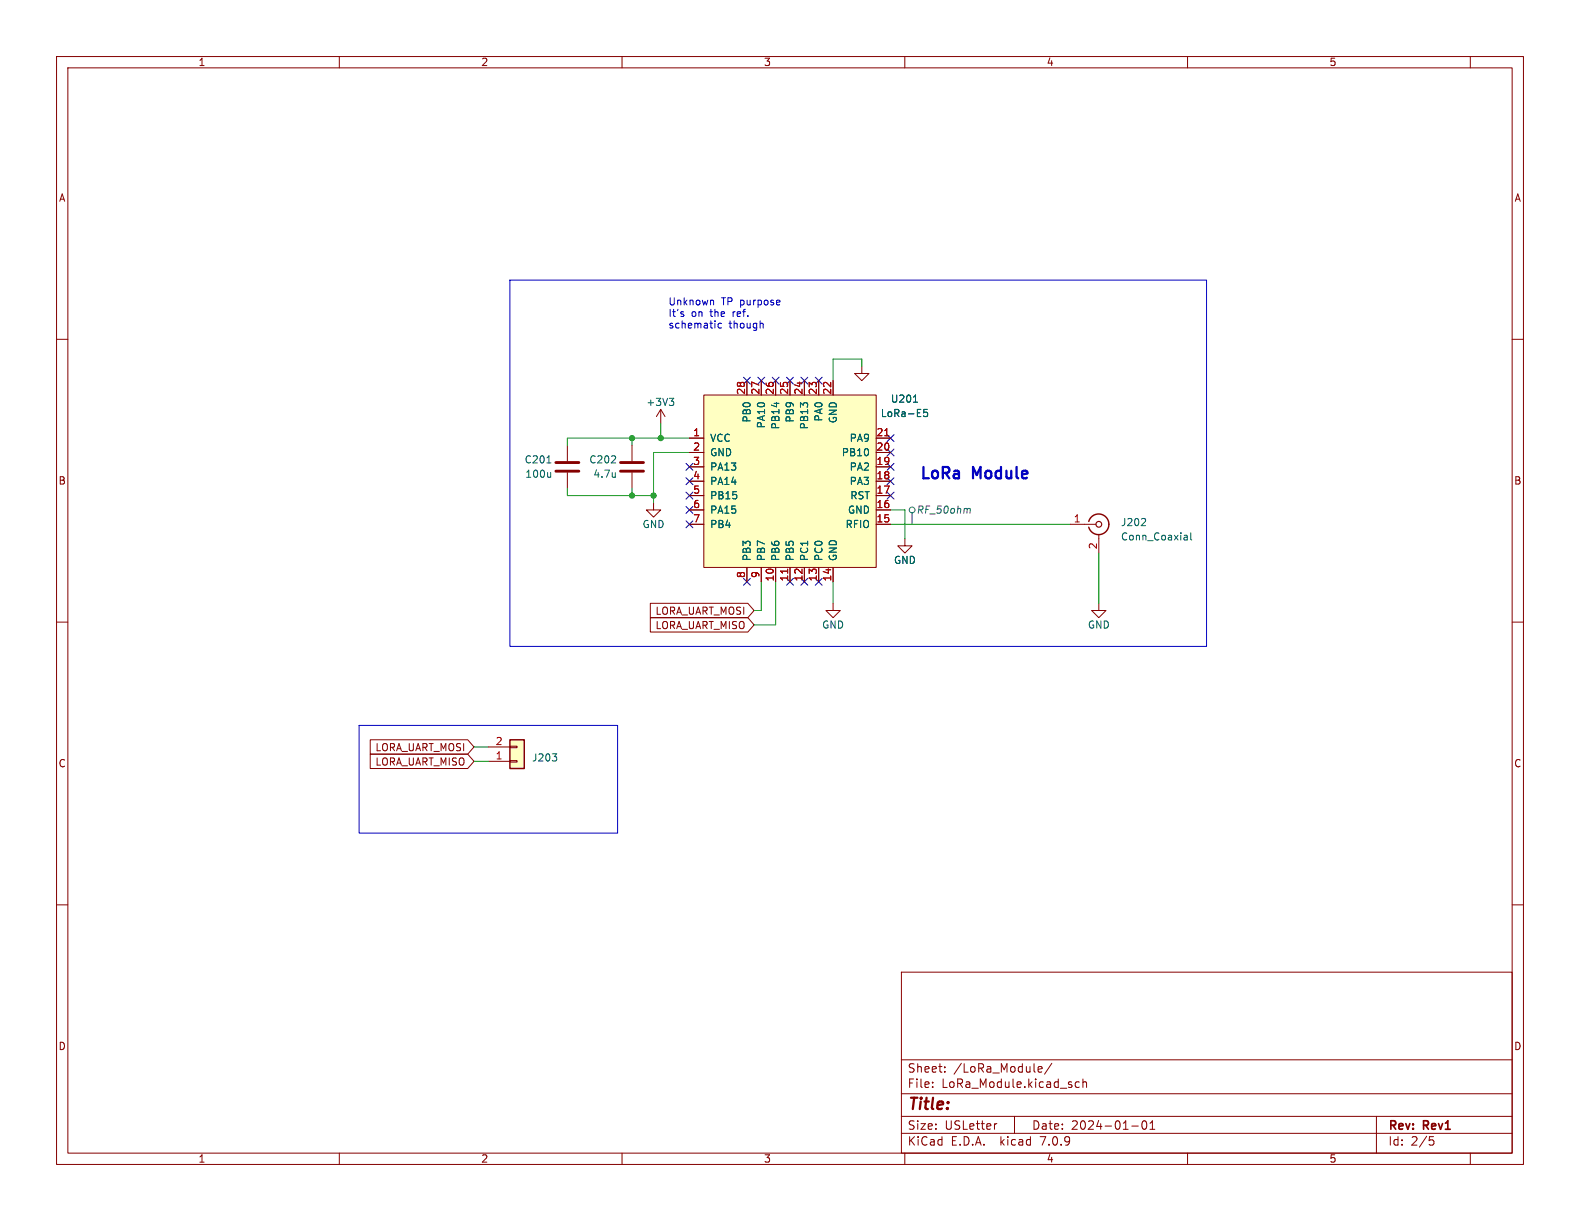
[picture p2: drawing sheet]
<svg xmlns="http://www.w3.org/2000/svg" width="279mm" height="216mm" viewBox="0 0 279 216" stroke-linecap="round" stroke-linejoin="round" font-family="sans-serif">
<g fill="none" stroke="#840000" stroke-width=".18">
<path d="M10 10h259.4v195.9h-259.4zM12 12h255.4v191.9h-255.4zM60 10v2M110 10v2M160 10v2M210 10v2M260 10v2M10 60h2M267.4 60h2M100.3 78.7v2.8M111.8 78.7v2.8M116.8 72.4l-.7 1.3"/>
<path d="M116.8 72.4v2.5M116.8 72.4l.8 1.3M121.9 77.5h2.6M124.5 69.9h30.4v30.4h-30.4zM132.1 67.3v2.6M134.6 67.3v2.6M137.2 67.3v2.6M139.7 67.3v2.6M142.2 67.3v2.6M144.8 67.3v2.6M147.3 67.3v2.6M152.4 64.8v1.2h1.3l-1.3 1.3-1.3-1.3h1.3"/>
<path d="M154.9 77.5h2.6M100.3 83.6v2.8M111.8 83.6v2.8M115.6 88.9v1.3h1.2l-1.2 1.2-1.3-1.2h1.3M121.9 92.7h2.6M121.9 90.2h2.6M121.9 87.6h2.6M121.9 85.1h2.6M121.9 82.6h2.6M121.9 80h2.6M154.9 92.7h2.6M154.9 90.2h2.6"/>
<path d="M154.9 87.6h2.6M154.9 85.1h2.6M154.9 82.6h2.6M154.9 80h2.6M160 95.3v1.2h1.3l-1.3 1.3-1.3-1.3h1.3M189.2 92.7h4.6M194.3 94.5v3.3M10 110h2M115 106.7h17.2l1.1 1.3-1.1 1.2h-17.2zM115 109.2h17.2l1.1 1.3-1.1 1.3h-17.2zM132.1 100.3v2.6M134.6 100.3v2.6"/>
<path d="M137.2 100.3v2.6M139.7 100.3v2.6M142.2 100.3v2.6M144.8 100.3v2.6M147.3 106.7v1.3h1.3l-1.3 1.2-1.3-1.2h1.3M147.3 100.3v2.6M194.3 106.7v1.3h1.3l-1.3 1.2-1.3-1.2h1.3M267.4 110h2M65.5 130.8h17.2l1.1 1.3-1.1 1.3h-17.2zM65.5 133.3h17.2l1.1 1.3-1.1 1.3h-17.2zM86.4 134.6h3.8M86.4 132.1h3.8"/>
<path d="M90.2 132h1.2v.2h-1.2zM90.2 134.5h1.2v.2h-1.2zM10 160h2M267.4 160h2M159.4 171.9h108v32h-108zM159.4 197.4h108M159.4 193.4h108M159.4 187.4h108M164.9 192.1v.2M164.9 191.4v.1M167.1 189.4v.2M167.1 188.7v.1"/>
<path d="M176.3 198.7l-.3 .1M179.4 197.4v3M183.6 189.1l.7-.2-.1-.2-.4-.1-.2 .2v.7h.6M186 188l-1.3 1.9M190.9 191.4l-.5-.1-.3 .3v.4l.2 .2h.6M191.5 191.4l.2-.1 .4 .1v.9M191.5 190.8v1.5M200.1 199.1h1.2M202.1 198.3l.2-.1a.81 .81 0 0 1 .6 .6 .81 .81 0 0 1-.3 .8l-.2 .1a.81 .81 0 0 1-.3-1.4zM203.4 199.7h.8M203.4 198.6l.4-.4v1.5M243.4 197.4v6.5"/>
<path d="M60 203.9v2M110 203.9v2M159.4 200.4h108M160 203.9v2M210 203.9v2M252.8 201h.7M252.9 201.6h.4l.3 .2-.2 .6-.5 .1M260 203.9v2"/>
</g>
<g fill="#ffffc2" stroke="#ffffc2" stroke-width=".18">
<path d="M90.2 130.8h2.5v5.1h-2.5z"/>
<path d="M124.5 69.9h30.4v30.4h-30.4z"/>
</g>
<path d="M192.5 92.2a1.81 1.81 0 0 1 2.8-1 1.81 1.81 0 0 1 0 3 1.81 1.81 0 0 1-2.8-1M90.2 130.8h2.5v5.1h-2.5z" fill="none" stroke="#840000" stroke-width=".25"/>
<g fill="none" stroke="#006464" stroke-width=".18">
<path d="M118.4 70.4h.7l-.4 .5M118.9 70.9l.2 .3v.3l-.2 .2M161.5 71.1h.8M164 72.4h-.6l-.1 .6 .2-.1h.4l.1 .2v.4l-.2 .2-.5-.2M96.7 81.9h.7M97.4 83.6v.8M97.4 84.3l-.2 .1M108.8 83.6v.8M108.8 84.3h-.1M202.5 91.7l.1 .2-.1 .3-.7 .7h.8M209.5 94.6h.3l.2 .2v.7M210 95.4l-.5 .1"/>
<path d="M210 94.9l-.5 .1M210.6 94.2v1.1l.1 .2M97.7 133.3h.7l-.4 .5M98.3 133.8l.1 .2-.1 .5"/>
</g>
<path d="M98.3 83.3h4.1M98.3 81.8h4.1M109.7 83.3h4.1M109.7 81.8h4.1" fill="none" stroke="#840000" stroke-width=".51"/>
<circle cx="194.3" cy="92.7" r=".51" fill="none" stroke="#840000" stroke-width=".2"/>
<path d="M156.5 77.1h.7M139.3 100.6v.8" fill="none" stroke="#a90000" stroke-width=".18"/>
<g fill="none" stroke="#484848" stroke-width=".18">
<path d="M161.3 90.7v2M171.3 89.9l.3 .2-.1 .6"/>
<circle cx="161.3" cy="90.2" r=".51"/>
</g>
<path d="M90.2 49.5h123.2v64.8h-123.2zM120.8 55.5l.1 .2-.1 .3M120.8 55.1l.1 .1M125.8 53.1l.4 .2v.6M127.6 57.2h-.4l-.2 .2 .1 .5h.5M134.8 57.2l.2 .1v.7M137.9 53.1v.3l-.6 .1M63.5 128.3h45.7v19h-45.7z" fill="none" stroke="#0000c2" stroke-width=".18"/>
<g fill="none" stroke="#009600" stroke-width=".18">
<path d="M111.8 77.5v1.2M116.8 74.9v2.6M121.9 77.5h-21.6v1.2M152.4 64.8v-1.3h-5.1v3.8M100.3 86.4v1.2h15.3M111.8 86.4v1.2M121.9 80h-6.3v8.9M157.5 90.2h2.5v5.1M157.5 92.7h31.7M194.3 97.8v8.9M134.6 102.9v5.1h-1.3M137.2 102.9v7.6h-3.9"/>
<path d="M147.3 102.9v3.8M83.8 132.1h2.6M83.8 134.6h2.6"/>
</g>
<g fill="none" stroke="#000084" stroke-width=".18">
<path d="M131.5 66.7l1.2 1.2M132.7 66.7l-1.2 1.2M134 66.7l1.2 1.2M135.2 66.7l-1.2 1.2M136.6 66.7l1.2 1.2M137.8 66.7l-1.2 1.2M139.1 66.7l1.2 1.2M140.3 66.7l-1.2 1.2M141.6 66.7l1.2 1.2M142.8 66.7l-1.2 1.2M144.2 66.7l1.2 1.2M145.4 66.7l-1.2 1.2"/>
<path d="M156.9 79.4l1.2 1.2M156.9 76.9l1.2 1.2M158.1 76.9l-1.2 1.2M158.1 79.4l-1.2 1.2M121.3 89.6l1.2 1.2M121.3 84.5l1.2 1.2M121.3 92.1l1.2 1.2M121.3 81.9l1.2 1.3M121.3 87l1.2 1.2M122.5 89.6l-1.2 1.2M122.5 84.5l-1.2 1.2M122.5 87l-1.2 1.2"/>
<path d="M122.5 81.9l-1.2 1.3M122.5 92.1l-1.2 1.2M156.9 81.9l1.2 1.3M156.9 84.5l1.2 1.2M156.9 87l1.2 1.2M158.1 81.9l-1.2 1.3M158.1 84.5l-1.2 1.2M158.1 87l-1.2 1.2M131.5 102.3l1.2 1.2M132.7 102.3l-1.2 1.2M139.1 102.3l1.2 1.2M140.3 102.3l-1.2 1.2"/>
<path d="M141.6 102.3l1.2 1.2M142.8 102.3l-1.2 1.2M144.2 102.3l1.2 1.2M145.4 102.3l-1.2 1.2"/>
</g>
<g fill="#009600" stroke="#009600" stroke-width=".18">
<circle cx="111.8" cy="87.6" r=".46"/>
<circle cx="111.8" cy="77.5" r=".46"/>
<circle cx="115.6" cy="87.6" r=".46"/>
<circle cx="116.8" cy="77.5" r=".46"/>
</g>
<g font-size="2.8" fill="#0000c2">
<text x="162.6" y="84.8">LoRa</text>
<text x="172.1" y="84.8">Module</text>
</g>
<text font-size="2.8" fill="#840000" x="160.4" y="196.8">Title:</text>
<g font-size="2.1" fill="#840000">
<text x="160.4" y="189.9">Sheet:</text>
<text x="168.6" y="189.9">/LoRa_Module/</text>
<text x="160.4" y="192.6">File:</text>
<text x="166.5" y="192.6">LoRa_Module.kicad_sch</text>
<text x="160.4" y="202.8">KiCad</text>
<text x="160.4" y="200">Size:</text>
<text x="167.1" y="200">USLetter</text>
<text x="168.1" y="202.8">E.D.A.</text>
<text x="177" y="202.8">kicad</text>
<text x="182.4" y="200">Date:</text>
<text x="184.2" y="202.8">7.0.9</text>
<text x="189.4" y="200">2024-01-01</text>
<text x="245.4" y="200.2">Rev:</text>
<text x="245.4" y="202.8">Id:</text>
<text x="249.5" y="202.8">2/5</text>
<text x="251.8" y="200.2">Rev1</text>
</g>
<g font-size="1.8" fill="#840000">
<text x="35" y="11.9">1</text>
<text x="85" y="11.9">2</text>
<text x="135" y="11.9">3</text>
<text x="185" y="11.9">4</text>
<text x="235" y="11.9">5</text>
<text x="10.3" y="35.9">A</text>
<text x="267.7" y="35.9">A</text>
<text x="10.3" y="85.9">B</text>
<text x="267.7" y="85.9">B</text>
<text x="115.8" y="108.9">LORA_UART_MOSI</text>
<text x="115.8" y="111.4">LORA_UART_MISO</text>
<text x="10.3" y="135.9">C</text>
<text x="66.3" y="133">LORA_UART_MOSI</text>
<text x="66.3" y="135.6">LORA_UART_MISO</text>
<text x="267.7" y="135.9">C</text>
<text x="10.3" y="185.9">D</text>
<text x="267.7" y="185.9">D</text>
<text x="35" y="205.8">1</text>
<text x="85" y="205.8">2</text>
<text x="135" y="205.8">3</text>
<text x="185" y="205.8">4</text>
<text x="235" y="205.8">5</text>
</g>
<g font-size="1.8" fill="#0000c2">
<text x="118.1" y="54.1">Unknown</text>
<text x="118.1" y="56.1">It's</text>
<text x="118.1" y="58.2">schematic</text>
<text x="122.2" y="56.1">on</text>
<text x="125.7" y="56.1">the</text>
<text x="127.6" y="54.1">TP purpose</text>
<text x="128.9" y="58.2">though</text>
<text x="129.8" y="56.1">ref.</text>
</g>
<g font-size="1.8" fill="#006464">
<text x="114.2" y="72">+3V3</text>
<text x="157.4" y="71.4">U201</text>
<text x="132.9" y="74.8" transform="rotate(-90 132.9 74.8)">PB0</text>
<text x="135.5" y="75.8" transform="rotate(-90 135.5 75.8)">PA10</text>
<text x="138" y="76" transform="rotate(-90 138 76)">PB14</text>
<text x="140.6" y="74.8" transform="rotate(-90 140.6 74.8)">PB9</text>
<text x="143.1" y="76" transform="rotate(-90 143.1 76)">PB13~{}</text>
<text x="145.6" y="74.6" transform="rotate(-90 145.6 74.6)">PA0</text>
<text x="148.2" y="74.9" transform="rotate(-90 148.2 74.9)">GND</text>
<text x="155.7" y="73.9">LoRa-E5</text>
<text x="92.7" y="82.1">C201</text>
<text x="104.1" y="82.1">C202</text>
<text x="125.5" y="78.3">VCC</text>
<text x="125.5" y="80.9">GND</text>
<text x="125.5" y="83.4">PA13</text>
<text x="148.8" y="80.9">PB10</text>
<text x="150.2" y="83.4">PA2</text>
<text x="150.2" y="78.3">PA9</text>
<text x="92.8" y="84.7">100u</text>
<text x="104.8" y="84.7">4.7u</text>
<text x="125.5" y="86">PA14</text>
<text x="125.5" y="88.5">PB15</text>
<text x="150.2" y="86">PA3</text>
<text x="150.3" y="88.5">RST</text>
<text x="113.5" y="93.6">GND</text>
<text x="125.5" y="91">PA15</text>
<text x="125.5" y="93.6">PB4</text>
<text x="149.4" y="93.6">RFIO</text>
<text x="149.9" y="91">GND</text>
<text x="198.1" y="93.2">J202</text>
<text x="198.1" y="95.8">Conn_Coaxial</text>
<text x="132.9" y="99.3" transform="rotate(-90 132.9 99.3)">PB3</text>
<text x="135.5" y="99.3" transform="rotate(-90 135.5 99.3)">PB7</text>
<text x="138" y="99.3" transform="rotate(-90 138 99.3)">PB6</text>
<text x="140.6" y="99.3" transform="rotate(-90 140.6 99.3)">PB5</text>
<text x="143.1" y="99.3" transform="rotate(-90 143.1 99.3)">PC1</text>
<text x="145.6" y="99.3" transform="rotate(-90 145.6 99.3)">PC0</text>
<text x="148.2" y="99.3" transform="rotate(-90 148.2 99.3)">GND</text>
<text x="158" y="99.9">GND</text>
<text x="145.3" y="111.4">GND</text>
<text x="192.3" y="111.4">GND</text>
<text x="94" y="134.8">J203</text>
</g>
<g font-size="1.8" fill="#a90000">
<text x="131.8" y="69.9" transform="rotate(-90 131.8 69.9)">28</text>
<text x="134.4" y="69.9" transform="rotate(-90 134.4 69.9)">27</text>
<text x="136.9" y="69.9" transform="rotate(-90 136.9 69.9)">26</text>
<text x="139.4" y="69.9" transform="rotate(-90 139.4 69.9)">25</text>
<text x="142" y="69.9" transform="rotate(-90 142 69.9)">24</text>
<text x="144.5" y="69.9" transform="rotate(-90 144.5 69.9)">23</text>
<text x="147.1" y="69.9" transform="rotate(-90 147.1 69.9)">22</text>
<text x="122.5" y="77.2">1</text>
<text x="154.9" y="77.2">21</text>
<text x="122.5" y="79.8">2</text>
<text x="122.5" y="82.3">3</text>
<text x="154.9" y="82.3">19</text>
<text x="154.9" y="79.8">20</text>
<text x="122.5" y="84.8">4</text>
<text x="122.5" y="87.4">5</text>
<text x="122.5" y="89.9">6</text>
<text x="154.9" y="89.9">16</text>
<text x="154.9" y="87.4">17</text>
<text x="154.9" y="84.8">18</text>
<text x="122.5" y="92.5">7</text>
<text x="154.9" y="92.5">15</text>
<text x="189.8" y="92.5">1</text>
<text x="194.1" y="97.2" transform="rotate(-90 194.1 97.2)">2</text>
<text x="131.8" y="102.3" transform="rotate(-90 131.8 102.3)">8</text>
<text x="134.4" y="102.3" transform="rotate(-90 134.4 102.3)">9</text>
<text x="136.9" y="102.9" transform="rotate(-90 136.9 102.9)">10</text>
<text x="139.4" y="102.9" transform="rotate(-90 139.4 102.9)">11</text>
<text x="142" y="102.9" transform="rotate(-90 142 102.9)">12</text>
<text x="144.5" y="102.9" transform="rotate(-90 144.5 102.9)">13</text>
<text x="147.1" y="102.9" transform="rotate(-90 147.1 102.9)">14</text>
<text x="87.6" y="131.8">2</text>
<text x="87.6" y="134.4">1</text>
</g>
<text font-size="1.8" fill="#484848" x="162" y="91">RF_50ohm</text>
</svg>
